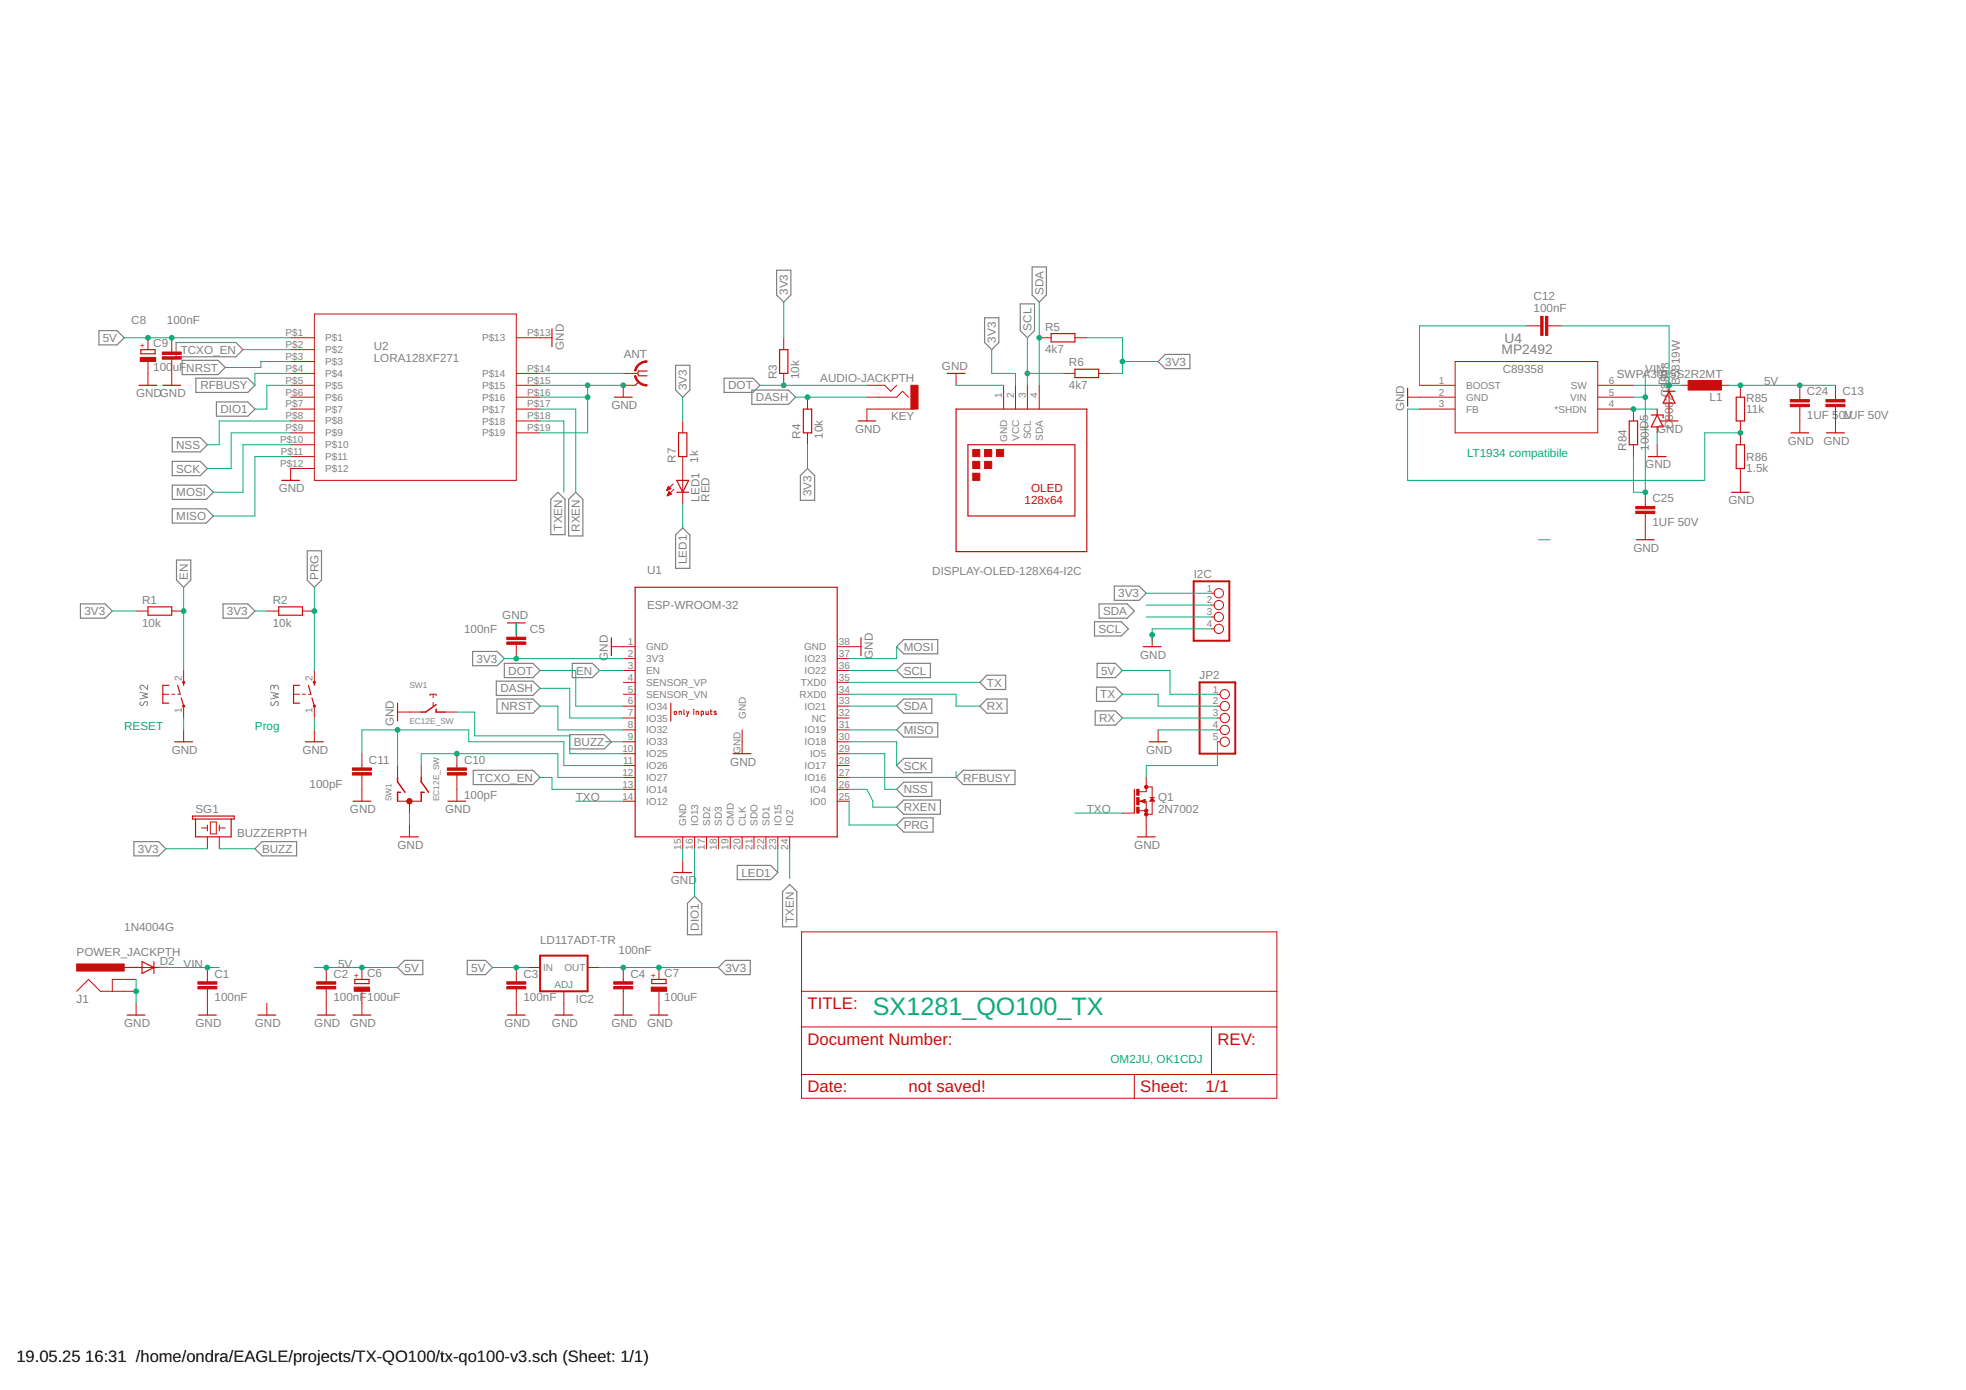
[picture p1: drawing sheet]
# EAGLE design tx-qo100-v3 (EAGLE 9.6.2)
Assembly variants: LOW_PWR

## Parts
ANT  SMA-142-0711-821/826  [J502-ND-142-0711-821/826]
C1  100nF  C-EUC0603  [C0603]
C2  100nF  C-EUC0603  [C0603]
C3  100nF  C-EUC0603  [C0603]
C4  100nF  C-EUC0603  [C0603]
C5  100nF  C-EUC0603  [C0603]
C6  100uF  CPOL-EUSMCB  [SMC_B]
C7  100uF  CPOL-EUSMCB  [SMC_B]
C8  100nF  C-EUC0603  [C0603]
C9  100uF  CPOL-EUSMCB  [SMC_B]
C10  100pF  C-EUC0603  [C0603]
C11  100pF  C-EUC0603  [C0603]
C12  100nF  C-EUC0603  [C0603]
C13  1UF 50V  C-EUC0603  [C0603]
C24  1UF 50V  C-EUC0603  [C0603]
C25  1UF 50V  C-EUC0603  [C0603]
D2  1N4004G  DIODE-DO-214AC  [DO-214AC]
D5  C8062  ZENER-DIODESOD80C  [SOD80C]
D6  B5819W  DIODE-SOD123  [SOD123]
I2C  PINHD-1X4  [1X04]
IC2  LD117ADT-TR  [DPACK]
J1  POWER_JACKPTH  [POWER_JACK_PTH]
JP2  PINHD-1X5/90  [1X05/90]
KEY  AUDIO-JACKPTH  [AUDIO-JACK]
L1  SWPA3015S2R2MT  L-EUL2825P  [L2825P]
LED1  RED  LEDCHIP-LED0805  [CHIP-LED0805]
Q1  2N7002  BSS123  [SOT23]
R1  10k  R-EU_R0603  [R0603]
R2  10k  R-EU_R0603  [R0603]
R3  10k  R-EU_R0603  [R0603]
R4  10k  R-EU_R0603  [R0603]
R5  4k7  R-EU_R0603  [R0603]
R6  4k7  R-EU_R0603  [R0603]
R7  1k  R-EU_R0603  [R0603]
R84  100k  R-EU_R0603  [R0603]
R85  11k  R-EU_R0603  [R0603]
R86  1.5k  R-EU_R0603  [R0603]
SG1  BUZZERPTH  [BUZZER-12MM]
SW1  EC12E_SW  [ALPS_EC12E_SW]
SW2  SW_TACT_2P-3X6  [SW_TACT_3X6]
SW3  SW_TACT_2P-3X6  [SW_TACT_3X6]
U1  ESP-WROOM-32  [ESP-WROOM-32]
U2  LORA128XF271  [LORA128XF27]
U4  MP2492  LT1934ES6TRMPBF  [SOT-6_S]  (not fitted in variant LOW_PWR)
U$1  DISPLAY-OLED-128X64-I2C  [DISPLAY-OLED-128X64-I2C]

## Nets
3V3: C4.1 C5.1 C7.+ I2C.1 IC2.4(OUT) R1.1 R2.1 R3.2 R4.1 R5.2 R6.2 R7.2 SG1.+ U1.2(3V3) U$1.2(VCC)
5V: C2.1 C3.1 C6.+ C8.1 C9.+ C13.1 C24.1 IC2.3(IN) JP2.1 L1.2 R85.1 U2.P$1
BST: C12.2 U4.1(BOOST)
BUZZ: SG1.- U1.9(IO33)
DASH: KEY.2 R4.2 U1.7(IO35)
DIO1: U1.16(IO13) U2.P$5
DOT: KEY.5 R3.1 U1.6(IO34)
EN: R1.2 SW2.2 U1.3(EN)
GND: ANT.G@1 ANT.G@2 ANT.G@3 ANT.G@4 C1.2 C2.2 C3.2 C4.2 C5.2 C6.- C7.- C8.2 C9.- C10.2 C11.2 C13.2 C24.2 C25.2 D5.A D6.A I2C.4 IC2.1(ADJ) J1.GND J1.GNDBREAK JP2.4 KEY.1 Q1.2(S) R86.1 SW1.C SW1.E SW2.1 SW3.1 U1.1(GND) U1.15(GND) U1.38(GND) U1.GND U2.P$12 U2.P$13 U2.P$15 U2.P$16 U2.P$19 U4.2(GND) U$1.1(GND)
IN: D2.A J1.PWR
LED1: LED1.C U1.23(IO15)
MISO: U1.31(IO19) U2.P$11
MOSI: U1.37(IO23) U2.P$10
N$1: ANT.1 U2.P$14
N$2: C10.1 SW1.B U1.12(IO27)
N$5: LED1.A R7.1
N$6: C11.1 SW1.A U1.11(IO26)
N$7: SW1.D U1.10(IO25)
N$8: JP2.5 Q1.3(D)
N$49: D5.C R84.2 U4.4(*SHDN)
N$50: R85.2 R86.2 U4.3(FB)
NRST: U1.8(IO32) U2.P$3
NSS: U1.29(IO5) U2.P$8
PRG: R2.2 SW3.2 U1.25(IO0)
RFBUSY: U1.27(IO16) U2.P$4
RX: JP2.3 U1.34(RXD0)
RXEN: U1.26(IO4) U2.P$17
SCK: U1.30(IO18) U2.P$9
SCL: I2C.3 R6.1 U1.36(IO22) U$1.3(SCL)
SDA: I2C.2 R5.1 U1.33(IO21) U$1.4(SDA)
SW: C12.1 D6.C L1.1 U4.6(SW)
TCXO_EN: U1.13(IO14) U2.P$2
TX: JP2.2 U1.35(TXD0)
TXEN: U1.24(IO2) U2.P$18
TXO: Q1.1(G) U1.14(IO12)
VIN: C1.1 C25.1 D2.C R84.1 U4.5(VIN)
Unconnected: SW1.GND1(G) SW1.GND2(G) U1.4(SENSOR_VP) U1.5(SENSOR_VN) U1.17(SD2) U1.18(SD3) U1.19(CMD) U1.20(CLK) U1.21(SDO) U1.22(SD1) U1.28(IO17) U1.32(NC) U2.P$6 U2.P$7

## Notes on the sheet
- LT1934 compatibile
- RESET | Prog
- SX1281_QO100_TX
- OM2JU, OK1CDJ

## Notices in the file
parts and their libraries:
diy-modules: Released under the Creative Commons Attribution 4.0 International License: http://creativecommons.org/licenses/by/4.0
